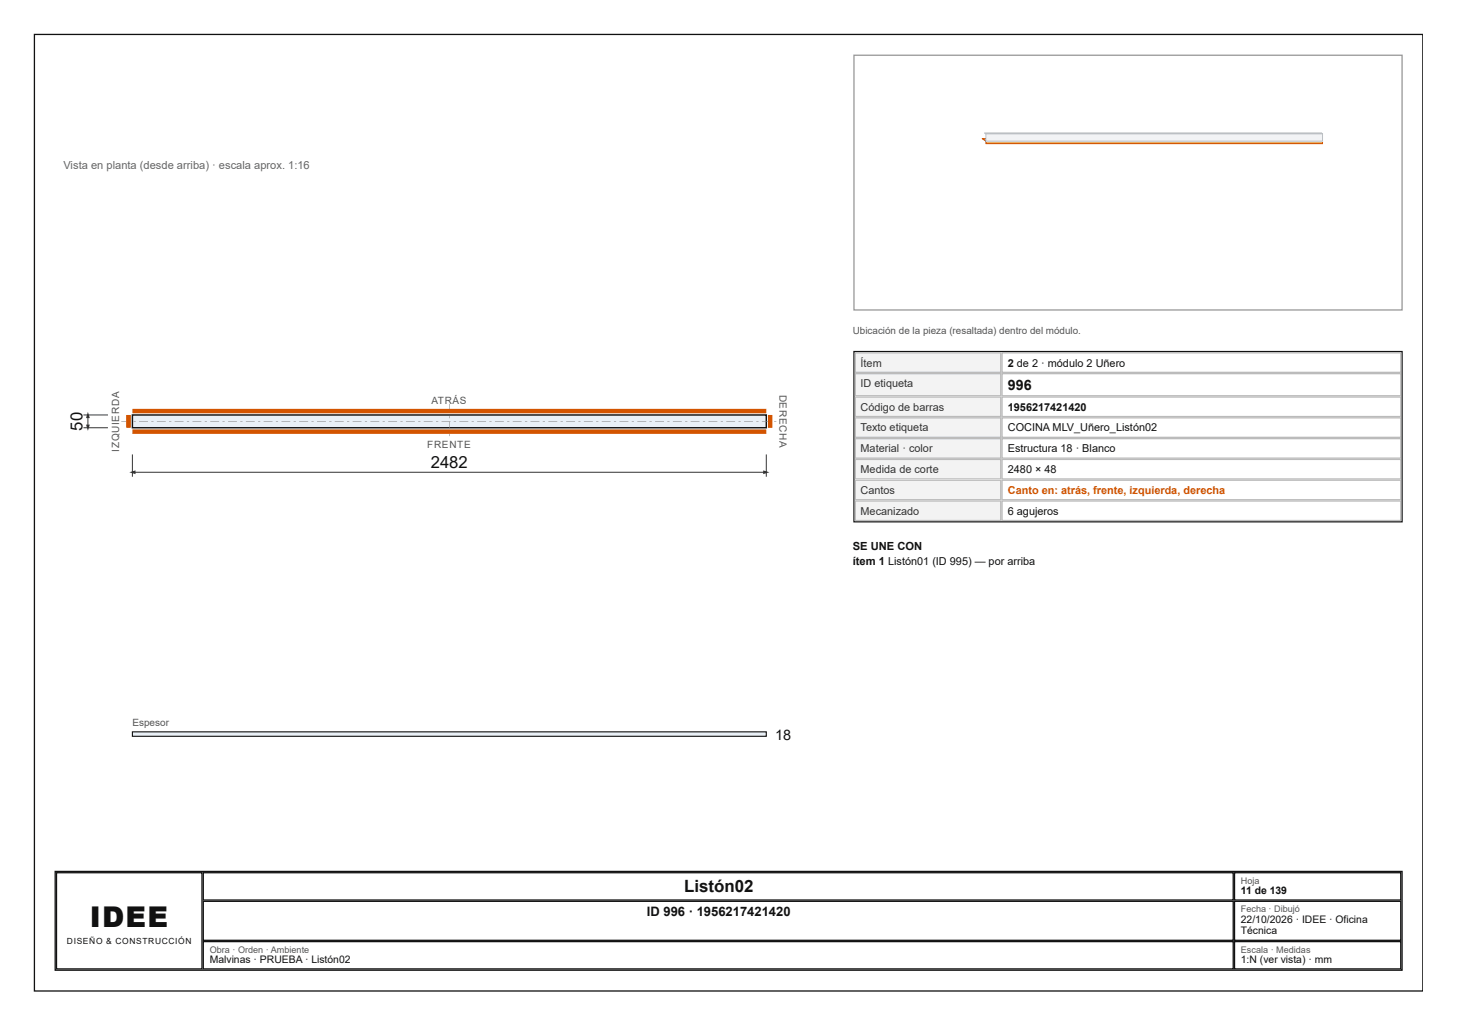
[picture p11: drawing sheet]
<svg xmlns="http://www.w3.org/2000/svg" width="297mm" height="210mm" viewBox="0 0 297 210" stroke-linecap="round" stroke-linejoin="round" font-family="sans-serif">
<path d="M7 7h282.9v194.7h-282.9z" fill="none" stroke="#111" stroke-width=".26"/>
<path d="M27 84.5h129.1v2.6h-129.1z" fill="#e9f0f7"/>
<path d="M27 84.5h129.1v2.6h-129.1z" fill="none" stroke="#111" stroke-width=".29"/>
<g fill="#888">
<path d="M91.5 82.2h.1v1.8h-.1zM91.5 84.7h.1v.5h-.1zM91.5 85.8h.1v1.9h-.1zM91.5 88.3h.1v.5h-.1z"/>
<path d="M24.7 85.7h1.8v.1h-1.8zM27.2 85.7h.5v.1h-.5zM28.3 85.7h1.8v.1h-1.8zM30.8 85.7h.5v.1h-.5zM32 85.7h1.8v.1h-1.8zM34.4 85.7h.5v.1h-.5zM35.6 85.7h1.8v.1h-1.8zM38.1 85.7h.4v.1h-.4zM39.2 85.7h1.8v.1h-1.8zM41.7 85.7h.4v.1h-.4zM42.8 85.7h1.8v.1h-1.8zM45.3 85.7h.5v.1h-.5zM46.5 85.7h1.8v.1h-1.8zM48.9 85.7h.5v.1h-.5zM50.1 85.7h1.8v.1h-1.8zM52.6 85.7h.4v.1h-.4zM53.7 85.7h1.8v.1h-1.8zM56.2 85.7h.4v.1h-.4zM57.3 85.7h1.8v.1h-1.8zM59.8 85.7h.5v.1h-.5zM61 85.7h1.8v.1h-1.8zM63.4 85.7h.5v.1h-.5zM64.6 85.7h1.8v.1h-1.8zM67.1 85.7h.4v.1h-.4zM68.2 85.7h1.8v.1h-1.8zM70.7 85.7h.4v.1h-.4zM71.8 85.7h1.8v.1h-1.8zM74.3 85.7h.5v.1h-.5zM75.5 85.7h1.8v.1h-1.8zM77.9 85.7h.5v.1h-.5zM79.1 85.7h1.8v.1h-1.8zM81.6 85.7h.4v.1h-.4zM82.7 85.7h1.8v.1h-1.8zM85.2 85.7h.4v.1h-.4zM86.3 85.7h1.8v.1h-1.8zM88.8 85.7h.5v.1h-.5zM90 85.7h1.8v.1h-1.8zM92.4 85.7h.5v.1h-.5zM93.6 85.7h1.8v.1h-1.8zM96.1 85.7h.4v.1h-.4zM97.2 85.7h1.8v.1h-1.8zM99.7 85.7h.4v.1h-.4zM100.8 85.7h1.8v.1h-1.8zM103.3 85.7h.5v.1h-.5zM104.5 85.7h1.8v.1h-1.8zM106.9 85.7h.5v.1h-.5zM108.1 85.7h1.8v.1h-1.8zM110.6 85.7h.4v.1h-.4zM111.7 85.7h1.8v.1h-1.8zM114.2 85.7h.4v.1h-.4zM115.3 85.7h1.8v.1h-1.8zM117.8 85.7h.5v.1h-.5zM119 85.7h1.8v.1h-1.8zM121.4 85.7h.5v.1h-.5zM122.6 85.7h1.8v.1h-1.8zM125.1 85.7h.4v.1h-.4zM126.2 85.7h1.8v.1h-1.8zM128.7 85.7h.4v.1h-.4zM129.8 85.7h1.8v.1h-1.8zM132.3 85.7h.5v.1h-.5zM133.4 85.7h1.9v.1h-1.9zM135.9 85.7h.5v.1h-.5zM137.1 85.7h1.8v.1h-1.8zM139.6 85.7h.4v.1h-.4zM140.7 85.7h1.8v.1h-1.8zM143.2 85.7h.4v.1h-.4zM144.3 85.7h1.8v.1h-1.8zM146.8 85.7h.5v.1h-.5zM147.9 85.7h1.9v.1h-1.9zM150.4 85.7h.5v.1h-.5zM151.6 85.7h1.8v.1h-1.8zM154.1 85.7h.4v.1h-.4zM155.2 85.7h1.8v.1h-1.8zM157.7 85.7h.4v.1h-.4z"/>
</g>
<path d="M26.2 84.5v2.6M27 83.7h129.1M27 87.9h129.1M156.9 84.5v2.6" fill="none" stroke="#d35400" stroke-width=".91" stroke-linecap="butt"/>
<path d="M27 92.5v4.5M27 96.1h129.1M156.1 92.5v4.5" fill="none" stroke="#333" stroke-width=".2"/>
<g fill="#333">
<path d="M26.3 96.1l1.3-.3v.7z"/>
<path d="M155.5 95.8l1.2 .3-1.2 .4z"/>
</g>
<path d="M17 84.5h5M17 87.1h5M17.9 84.5v2.6" fill="none" stroke="#333" stroke-width=".2"/>
<g fill="#333">
<path d="M17.9 83.8l.4 1.3h-.8z"/>
<path d="M17.5 86.4h.8l-.4 1.3z"/>
</g>
<path d="M27 149h129.1v.9h-129.1z" fill="#e9f0f7"/>
<path d="M27 149h129.1v.9h-129.1z" fill="none" stroke="#111" stroke-width=".23"/>
<path d="M174 11.2h111.6v51.9h-111.6z" fill="none" stroke="#999" stroke-width=".26"/>
<path d="M268.7 28.2l.7 .5v.5l-.7-.4z" fill="#e59866"/>
<path d="M268.7 28.2l.7 .5v.5l-.7-.4z" fill="none" stroke="#a04000" stroke-width=".2"/>
<path d="M200.1 28.2h68.6l.7 .5h-68.6z" fill="#f8c471"/>
<path d="M200.1 28.2h68.6l.7 .5h-68.6z" fill="none" stroke="#a04000" stroke-width=".2"/>
<path d="M200.8 28.7h68.6v.5h-68.6z" fill="#f5b041"/>
<path d="M200.8 28.7h68.6v.5h-68.6z" fill="none" stroke="#a04000" stroke-width=".2"/>
<path d="M269.1 27.1l.3 .2v1.4l-.3-.1z" fill="#e9ebee"/>
<path d="M200.6 27.1h68.5l.3 .2h-68.6zM269.1 27.1l.3 .2v1.4l-.3-.1z" fill="none" stroke="#b8bec7" stroke-width=".2"/>
<path d="M200.6 27.2h68.8" fill="none" stroke="#f7f8f9" stroke-width=".2"/>
<path d="M200.8 27.3h68.6v1.4h-68.6z" fill="#f2f3f5"/>
<path d="M200.8 27.3h68.6v1.4h-68.6z" fill="none" stroke="#b8bec7" stroke-width=".2"/>
<path d="M174 71.6h111.6v34.6h-111.6z" fill="none" stroke="#111" stroke-width=".26"/>
<path d="M174.1 71.7h29.9v4.2h-29.9z" fill="#f3f3f3"/>
<path d="M174.2 71.8h29.7v4h-29.7zM204.1 71.8h81.3v4h-81.3z" fill="none" stroke="#bbb" stroke-width=".26"/>
<path d="M174.1 75.9h29.9v4.8h-29.9z" fill="#f3f3f3"/>
<path d="M174.2 76.1h29.7v4.5h-29.7zM204.1 76.1h81.3v4.5h-81.3z" fill="none" stroke="#bbb" stroke-width=".26"/>
<path d="M174.1 80.7h29.9v4.2h-29.9z" fill="#f3f3f3"/>
<path d="M174.2 80.8h29.7v4h-29.7zM204.1 80.8h81.3v4h-81.3z" fill="none" stroke="#bbb" stroke-width=".26"/>
<path d="M174.1 84.9h29.9v4.3h-29.9z" fill="#f3f3f3"/>
<path d="M174.2 85.1h29.7v3.9h-29.7zM204.1 85.1h81.3v3.9h-81.3z" fill="none" stroke="#bbb" stroke-width=".26"/>
<path d="M174.1 89.2h29.9v4.2h-29.9z" fill="#f3f3f3"/>
<path d="M174.2 89.3h29.7v4h-29.7zM204.1 89.3h81.3v4h-81.3z" fill="none" stroke="#bbb" stroke-width=".26"/>
<path d="M174.1 93.4h29.9v4.2h-29.9z" fill="#f3f3f3"/>
<path d="M174.2 93.5h29.7v4h-29.7zM204.1 93.5h81.3v4h-81.3z" fill="none" stroke="#bbb" stroke-width=".26"/>
<path d="M174.1 97.6h29.9v4.3h-29.9z" fill="#f3f3f3"/>
<path d="M174.2 97.8h29.7v3.9h-29.7zM204.1 97.8h81.3v3.9h-81.3z" fill="none" stroke="#bbb" stroke-width=".26"/>
<path d="M174.1 101.9h29.9v4.2h-29.9z" fill="#f3f3f3"/>
<path d="M174.2 102h29.7v4h-29.7zM204.1 102h81.3v4h-81.3z" fill="none" stroke="#bbb" stroke-width=".26"/>
<path d="M11.2 177.4h274.4v20.1h-274.4zM11.5 177.7h29.6v19.5h-29.6zM41.4 177.7h209.8v5.5h-209.8zM251.5 177.7h33.9v5.5h-33.9zM41.4 183.5h209.8v7.9h-209.8zM41.4 191.7h209.8v5.5h-209.8zM251.5 183.5h33.9v7.9h-33.9zM251.5 191.7h33.9v5.5h-33.9z" fill="none" stroke="#111" stroke-width=".26"/>
<text font-size="5.8" fill="#111" x="18.3" y="188.6">IDEE</text>
<g font-size="3.4" fill="#111">
<text x="16.8" y="87.7" transform="rotate(-90 16.8 87.7)">50</text>
<text x="87.8" y="95.2">2482</text>
<text x="139.4" y="181.5">Listón02</text>
</g>
<g font-size="2.9" fill="#111">
<text x="205.3" y="79.4">996</text>
<text x="157.9" y="150.6">18</text>
</g>
<text font-size="2.6" fill="#111" x="131.8" y="186.5">ID 996 · 1956217421420</text>
<text font-size="2.3" fill="#666" x="12.9" y="34.4">Vista en planta (desde arriba) · escala aprox. 1:16</text>
<g font-size="2.3" fill="#111">
<text x="173.7" y="111.9">SE UNE CON</text>
<text x="173.7" y="115.1">ítem 1 Listón01 (ID 995) — por arriba</text>
</g>
<g font-size="2.2" fill="#333">
<text x="175.3" y="74.6">Ítem</text>
<text x="175.3" y="78.8">ID etiqueta</text>
<text x="175.3" y="83.6">Código de barras</text>
<text x="175.3" y="87.8">Texto etiqueta</text>
<text x="175.3" y="92.1">Material · color</text>
<text x="175.3" y="96.3">Medida de corte</text>
<text x="175.3" y="100.5">Cantos</text>
<text x="175.3" y="104.8">Mecanizado</text>
</g>
<g font-size="2.2" fill="#111">
<text x="205.3" y="74.6">2 de 2 · módulo 2 Uñero</text>
<text x="205.3" y="83.6">1956217421420</text>
<text x="205.3" y="87.8">COCINA MLV_Uñero_Listón02</text>
<text x="205.3" y="92.1">Estructura 18 · Blanco</text>
<text x="205.3" y="96.3">2480 × 48</text>
<text x="205.3" y="104.8">6 agujeros</text>
</g>
<text font-size="2.2" fill="#d35400" x="205.3" y="100.5">Canto en: atrás, frente, izquierda, derecha</text>
<g font-size="2.1" fill="#111">
<text x="252.8" y="182">11 de 139</text>
<text x="252.8" y="187.9">22/10/2026 · IDEE · Oficina</text>
<text x="252.8" y="190.2">Técnica</text>
<text x="42.7" y="196.1">Malvinas · PRUEBA · Listón02</text>
<text x="252.8" y="196.1">1:N (ver vista) · mm</text>
</g>
<g font-size="2" fill="#555">
<text x="173.7" y="68">Ubicación de la pieza (resaltada) dentro del módulo.</text>
<text x="87.9" y="82.2">ATRÁS</text>
<text x="158.8" y="80.3" transform="rotate(90 158.8 80.3)">DERECHA</text>
<text x="24.3" y="91.9" transform="rotate(-90 24.3 91.9)">IZQUIERDA</text>
<text x="87.1" y="91.2">FRENTE</text>
<text x="27" y="147.9">Espesor</text>
</g>
<g font-size="1.9" fill="#555">
<text x="252.8" y="179.9">Hoja</text>
<text x="252.8" y="185.7">Fecha · Dibujó</text>
<text x="42.7" y="193.9">Obra · Orden · Ambiente</text>
<text x="252.8" y="193.9">Escala · Medidas</text>
</g>
<text font-size="1.7" fill="#111" x="13.6" y="192.1">DISEÑO &amp; CONSTRUCCIÓN</text>
</svg>
